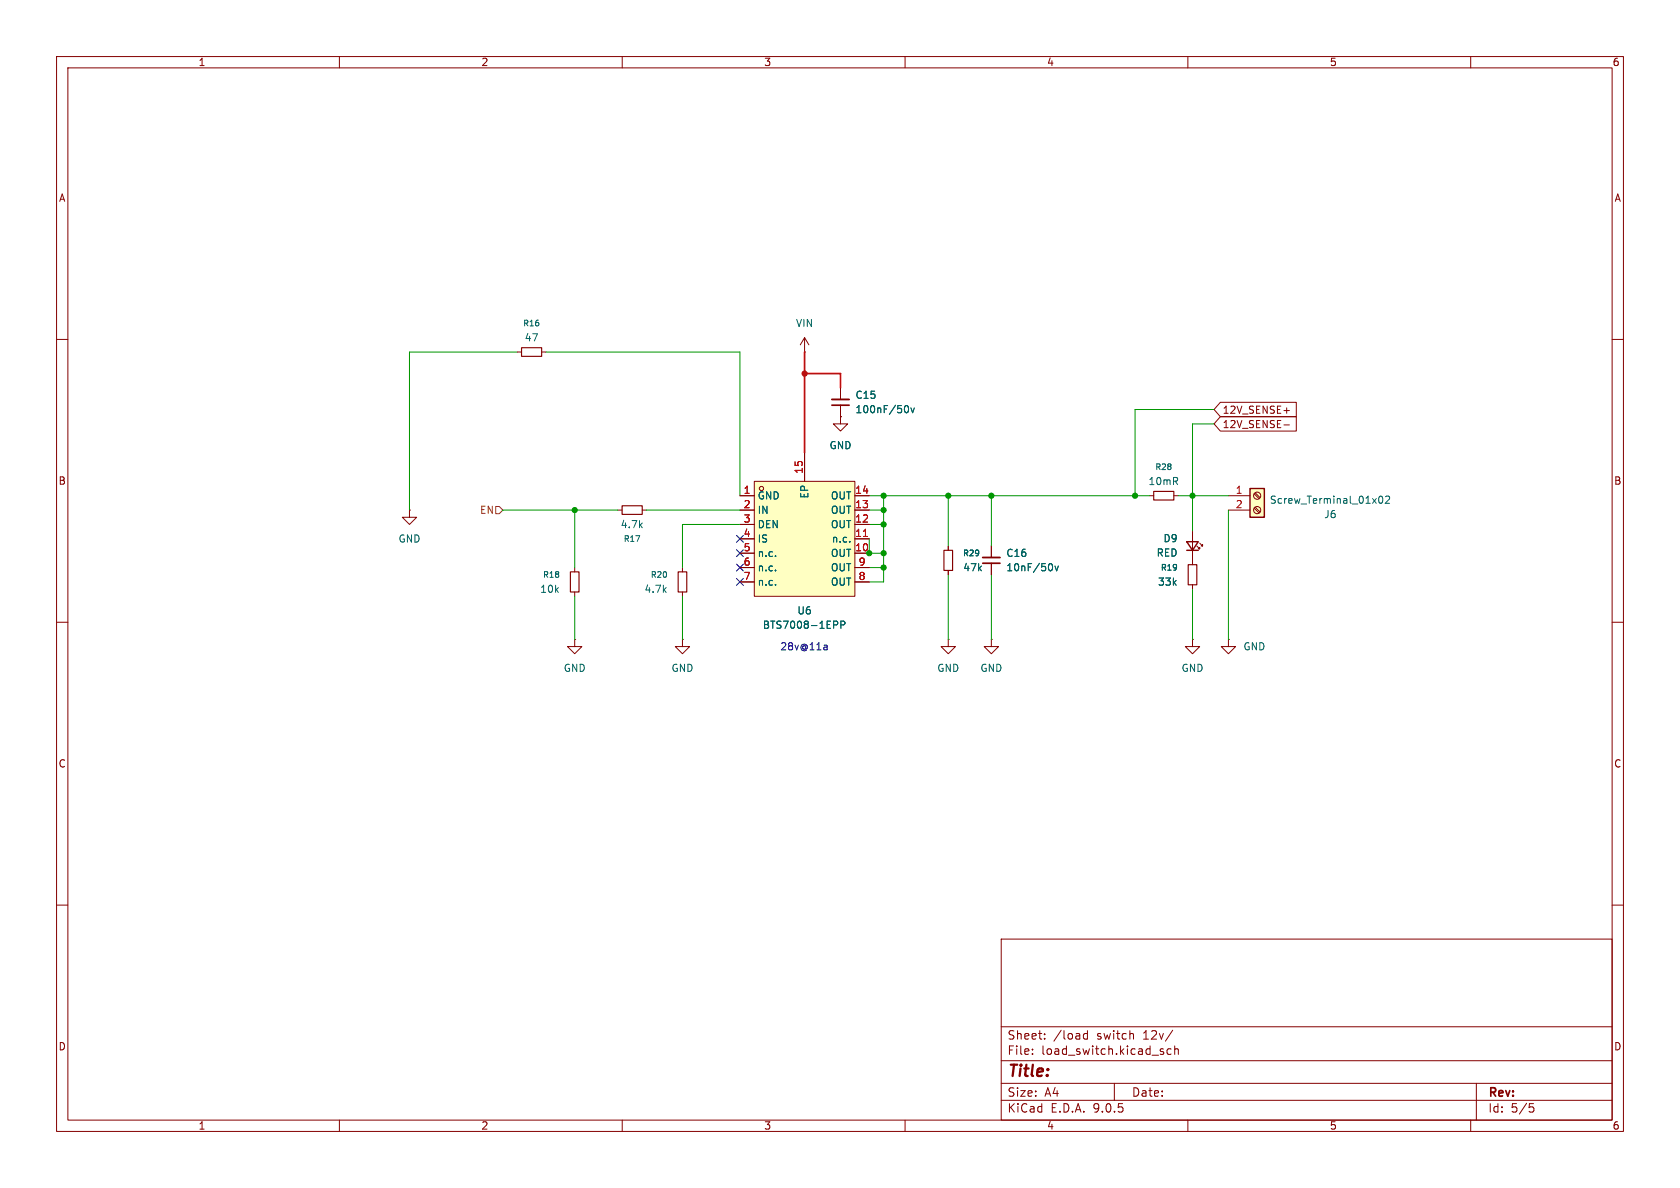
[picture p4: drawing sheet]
<svg xmlns="http://www.w3.org/2000/svg" width="297mm" height="210mm" viewBox="0 0 297 210" stroke-linecap="round" stroke-linejoin="round" font-family="sans-serif">
<g fill="none" stroke="#840000" stroke-width=".18">
<path d="M10 10h277v190h-277zM12 12h273v186h-273zM60 10v2M110 10v2M160 10v2M210 10v2M260 10v2M142.2 59.7l-.7 1.3M142.2 59.7l.8 1.3M142.2 59.7v2.5M10 60h2M91.4 62.2h.8"/>
<path d="M95.8 62.2h.7M142.2 62.2h.1M148.6 73.7v1.2h-1.3l1.3 1.3 1.3-1.3h-1.3M148.6 73.7h.1M148.6 68.6v2M148.6 71.6v2.1M285 60h2M72.4 90.2v1.2h1.3l-1.3 1.3-1.3-1.3h1.3M72.4 90.2h.1M109.2 90.2h.8M113.5 90.2h.8M210.8 94v5.8"/>
<path d="M211.6 96.5l.5 .5v-.2v.2h-.3M212.1 96l.5 .5v-.2v.2h-.3M10 110h2M101.6 113v1.3h-1.3l1.3 1.3 1.3-1.3h-1.3M101.6 113h.1M101.6 100.3v.8M101.6 104.6v.8M120.6 113v1.3h-1.2l1.2 1.3 1.3-1.3h-1.3M120.6 113h.1M120.6 100.3v.8M120.6 104.6v.8M210.8 113v1.3h-1.3l1.3 1.3 1.3-1.3h-1.3"/>
<path d="M210.8 113h.1M210.8 103.4v.7M217.2 113v1.3h-1.3l1.3 1.3 1.2-1.3h-1.2M217.2 113h.1M285 110h2M10 160h2M177 166h108v32h-108zM285 160h2M60 198v2M110 198v2M160 198v2M177 194.5h108"/>
<path d="M177 191.5h108M177 187.5h108M177 181.5h108M182.5 186.3v.1M182.5 185.5v.1M184.7 183.6v.1M184.7 182.8v.1M192.2 182.2v1.5M192.2 182.8l-.4-.1-.3 .3v.4l.2 .2h.5M197 191.5v3M200.3 182.8l.1 .9M205.3 185.9l.4 .1v.2l-.2 .2h-.3"/>
<path d="M205.3 185.4l.4 .1M207 185.5l-.4-.1-.3 .3v.4l.2 .2h.5M207.3 182.1l-1.3 2M207.7 185.5l.2-.1 .3 .1 .1 .9M207.7 184.9v1.5M210 198v2M260 198v2M261 191.5v6.5M270.4 195.1h.7M270.5 195.7h.4l.3 .3-.2 .5-.5 .1"/>
</g>
<path d="M92.2 61.5h3.6v1.5h-3.6zM110 89.4h3.5v1.5h-3.5zM210.1 99.8h1.5v3.6h-1.5zM100.8 101.1h1.6v3.5h-1.6zM119.9 101.1h1.5v3.5h-1.5z" fill="none" stroke="#840000" stroke-width=".2"/>
<path d="M147.1 71.6h3" fill="none" stroke="#840000" stroke-width=".3"/>
<path d="M147.1 70.6h3" fill="none" stroke="#840000" stroke-width=".33"/>
<path d="M160.1 71.8l.1-.1a.68 .68 0 0 1 .4 .6 .68 .68 0 0 1-.4 .7l-.1-.1M161 72.1l.3 .9 .3-.9" fill="none" stroke="#006464" stroke-width=".18"/>
<path d="M209.8 95.8h2l-1 1.5zM209.8 97.3h2" fill="none" stroke="#840000" stroke-width=".25"/>
<path d="M221 86.4h2.5v5h-2.5z" fill="#ffffc2"/>
<path d="M221 86.4h2.5v5h-2.5z" fill="none" stroke="#840000" stroke-width=".25"/>
<g fill="none" stroke="#840000" stroke-width=".18">
<path d="M167.6 96.5v.8M175.3 96.5v2.1M175.3 99.6v2M217.2 87.6h3.8M217.2 90.2h3.8M221.7 87.3l.9 .8M221.7 89.8l.9 .9M221.9 87.1l.9 .9M221.9 89.7l.9 .8M167.6 100.8v.8"/>
<circle cx="222.2" cy="90.2" r=".63"/>
<circle cx="222.2" cy="87.6" r=".63"/>
</g>
<path d="M185.8 99.6a.79 .79 0 0 1 0 1.3M243.9 87.8l.1-.1a.68 .68 0 0 1 .5 .6 .68 .68 0 0 1-.5 .7l-.1-.1-.2-.4zM244.9 87.8l.5-.1 .3 .4-.8 .9h.8M186.5 100.1l.3 .8 .3-.8" fill="none" stroke="#006464" stroke-width=".18"/>
<path d="M173.7 99.6h3.1" fill="none" stroke="#840000" stroke-width=".3"/>
<path d="M173.7 98.6h3.1" fill="none" stroke="#840000" stroke-width=".33"/>
<path d="M166.9 97.3h1.5v3.5h-1.5z" fill="none" stroke="#840000" stroke-width=".2"/>
<path d="M133.3 85.1h17.8v20.3h-17.8z" fill="#ffffc2"/>
<g fill="none" stroke="#840000" stroke-width=".18">
<path d="M148.6 73.7h.1M148.6 68.6v2M148.6 71.6v2.1M215.7 73.7h13.5v2.5h-13.5l-1.1-1.3zM215.7 71.1h13.5v2.6h-13.5l-1.1-1.3zM227 75.1h1M227 72.6h1M130.8 87.6h2.5M130.8 90.2h2.5M130.8 92.7h2.5M130.8 95.3h2.5M130.8 97.8h2.5"/>
<path d="M133.3 85.1h17.8v20.3h-17.8zM142.2 80v5.1M151.1 87.6h2.6M151.1 90.2h2.6M151.1 92.7h2.6M151.1 95.3h2.6M151.1 97.8h2.6M167.6 96.5v.8M175.3 96.5v2.1M175.3 99.6v2M203.2 87.6h.8M207.5 87.6h.8"/>
<path d="M210.8 94v1.8M210.8 97.3v2.5M130.8 100.3h2.5M130.8 102.9h2.5M151.1 100.3h2.6M151.1 102.9h2.6M167.6 113v1.3h-1.2l1.2 1.3 1.3-1.3h-1.3M167.6 113h.1M167.6 100.8v.8M175.3 113v1.3h-1.3l1.3 1.3 1.2-1.3h-1.2M175.3 113h.1M210.8 103.4v.7"/>
<circle cx="134.6" cy="86.4" r=".38"/>
</g>
<path d="M152.6 94.8h.8" fill="none" stroke="#a90000" stroke-width=".18"/>
<path d="M160.1 71.8l.1-.1a.68 .68 0 0 1 .4 .6 .68 .68 0 0 1-.4 .7l-.1-.1M161 72.1l.3 .9 .3-.9M185.8 99.6a.79 .79 0 0 1 0 1.3M147.4 109.8h.5l.2 .2-.1 .4-.6 .1M148.7 110.5l.6-.1 .1-.2-.1-.3-.6-.1v1.3M186.5 100.1l.3 .8 .3-.8" fill="none" stroke="#006464" stroke-width=".18"/>
<path d="M204 86.9h3.5v1.5h-3.5z" fill="none" stroke="#840000" stroke-width=".2"/>
<path d="M87.6 89.5h.7l.6 .7-.6 .6h-.7z" fill="none" stroke="#725600" stroke-width=".18"/>
<g fill="none" stroke="#009600" stroke-width=".18">
<path d="M91.4 62.2h-19v28M96.5 62.2h34.3v25.4M214.6 74.9h-3.8v19.1M214.6 72.4h-13.9v15.2M88.9 90.2h20.3M101.6 90.2v10.1M114.3 90.2h16.5M130.8 92.7h-10.2v7.6M153.7 87.6h49.5M153.7 90.2h2.5M153.7 92.7h2.5M153.7 95.3v2.5h2.5"/>
<path d="M156.2 87.6v15.3h-2.5M167.6 87.6v8.9M175.3 87.6v8.9M208.3 87.6h8.9M217.2 90.2v22.8M101.6 105.4v7.6M120.6 105.4v7.6M153.7 100.3h2.5M167.6 101.6v11.4M175.3 101.6v11.4M210.8 104.1v8.9"/>
</g>
<path d="M142.2 62.2v17.8M142.2 66h6.4v2.6" fill="none" stroke="#f00" stroke-width=".3"/>
<path d="M130.2 94.6l1.2 1.3M130.2 99.7l1.2 1.2M130.2 97.2l1.2 1.2M131.4 94.6l-1.2 1.3M131.4 99.7l-1.2 1.2M131.4 97.2l-1.2 1.2M130.2 102.3l1.2 1.2M131.4 102.3l-1.2 1.2" fill="none" stroke="#000084" stroke-width=".18"/>
<path d="M145.8 114h.2l.2 .2v.7M146.2 114.8l-.4 .1M146.2 114.3l-.4 .1" fill="none" stroke="#0000c2" stroke-width=".18"/>
<g fill="#009600" stroke="#009600" stroke-width=".18">
<circle cx="153.7" cy="97.8" r=".46"/>
<circle cx="101.6" cy="90.2" r=".46"/>
<circle cx="167.6" cy="87.6" r=".46"/>
<circle cx="156.2" cy="87.6" r=".46"/>
<circle cx="200.7" cy="87.6" r=".46"/>
<circle cx="156.2" cy="97.8" r=".46"/>
<circle cx="156.2" cy="100.3" r=".46"/>
<circle cx="156.2" cy="92.7" r=".46"/>
<circle cx="156.2" cy="90.2" r=".46"/>
<circle cx="175.3" cy="87.6" r=".46"/>
<circle cx="210.8" cy="87.6" r=".46"/>
</g>
<circle cx="142.2" cy="66" r=".46" fill="#f00" stroke="#f00" stroke-width=".18"/>
<text font-size="2.8" fill="#840000" x="178" y="190.9">Title:</text>
<g font-size="2.1" fill="#840000">
<text x="178" y="184">Sheet:</text>
<text x="186.2" y="184">/load</text>
<text x="194" y="184">switch</text>
<text x="202.3" y="184">12v/</text>
<text x="178" y="186.7">File:</text>
<text x="184.1" y="186.7">load_switch.kicad_sch</text>
<text x="178" y="196.9">KiCad</text>
<text x="178" y="194.1">Size:</text>
<text x="184.7" y="194.1">A4</text>
<text x="185.7" y="196.9">E.D.A.</text>
<text x="193.3" y="196.9">9.0.5</text>
<text x="200" y="194.1">Date:</text>
<text x="263" y="194.3">Rev:</text>
<text x="263" y="196.9">Id:</text>
<text x="267.1" y="196.9">5/5</text>
</g>
<g font-size="1.8" fill="#840000">
<text x="35" y="11.9">1</text>
<text x="85" y="11.9">2</text>
<text x="135" y="11.9">3</text>
<text x="185" y="11.9">4</text>
<text x="235" y="11.9">5</text>
<text x="285" y="11.9">6</text>
<text x="10.3" y="35.9">A</text>
<text x="285.3" y="35.9">A</text>
<text x="216.1" y="75.9">12V_SENSE-</text>
<text x="216.1" y="73.3">12V_SENSE+</text>
<text x="10.3" y="85.9">B</text>
<text x="285.3" y="85.9">B</text>
<text x="10.3" y="135.9">C</text>
<text x="285.3" y="135.9">C</text>
<text x="10.3" y="185.9">D</text>
<text x="285.3" y="185.9">D</text>
<text x="35" y="199.9">1</text>
<text x="85" y="199.9">2</text>
<text x="135" y="199.9">3</text>
<text x="185" y="199.9">4</text>
<text x="235" y="199.9">5</text>
<text x="285" y="199.9">6</text>
</g>
<g font-size="1.8" fill="#006464">
<text x="140.6" y="58">VIN</text>
<text x="92.7" y="60.6">47</text>
<text x="151.1" y="70.7">C15</text>
<text x="151.1" y="73.2">100nF/50v</text>
<text x="146.6" y="79.6">GND</text>
<text x="133.9" y="88.5">GND</text>
<text x="143.1" y="88.2" transform="rotate(-90 143.1 88.2)">EP</text>
<text x="146.8" y="88.5">OUT</text>
<text x="202.9" y="86">10mR</text>
<text x="224.4" y="89.3">Screw_Terminal_01x02</text>
<text x="109.6" y="93.6">4.7k</text>
<text x="133.9" y="91">IN</text>
<text x="133.9" y="93.6">DEN</text>
<text x="146.8" y="91">OUT</text>
<text x="146.8" y="93.6">OUT</text>
<text x="234" y="91.8">J6</text>
<text x="70.4" y="96.1">GND</text>
<text x="133.9" y="96.1">IS</text>
<text x="133.9" y="98.7">n.c.</text>
<text x="133.9" y="101.2">n.c.</text>
<text x="146.8" y="98.7">OUT</text>
<text x="146.8" y="101.2">OUT</text>
<text x="147" y="96.1">n.c.</text>
<text x="170.2" y="101.2">47k</text>
<text x="177.8" y="101.2">10nF/50v</text>
<text x="177.8" y="98.6">C16</text>
<text x="204.4" y="98.6">RED</text>
<text x="205.6" y="96">D9</text>
<text x="95.4" y="105">10k</text>
<text x="113.8" y="105">4.7k</text>
<text x="133.9" y="103.7">n.c.</text>
<text x="146.8" y="103.7">OUT</text>
<text x="204.6" y="103.7">33k</text>
<text x="134.8" y="111.4">BTS7008-1EPP</text>
<text x="140.9" y="108.8">U6</text>
<text x="99.6" y="119">GND</text>
<text x="118.6" y="119">GND</text>
<text x="165.6" y="119">GND</text>
<text x="173.2" y="119">GND</text>
<text x="208.8" y="119">GND</text>
<text x="219.7" y="115.2">GND</text>
</g>
<g font-size="1.8" fill="#a90000">
<text x="142" y="83.9" transform="rotate(-90 142 83.9)">15</text>
<text x="131.4" y="87.4">1</text>
<text x="131.4" y="89.9">2</text>
<text x="151.1" y="87.4">14</text>
<text x="151.1" y="89.9">13</text>
<text x="218.4" y="87.4">1</text>
<text x="218.4" y="89.9">2</text>
<text x="131.4" y="92.5">3</text>
<text x="131.4" y="95">4</text>
<text x="151.1" y="92.5">12</text>
<text x="151.1" y="95">11</text>
<text x="131.4" y="97.5">5</text>
<text x="131.4" y="100.1">6</text>
<text x="151.1" y="97.5">10</text>
<text x="151.7" y="100.1">9</text>
<text x="131.4" y="102.6">7</text>
<text x="151.7" y="102.6">8</text>
</g>
<text font-size="1.8" fill="#725600" x="84.8" y="91">EN</text>
<text font-size="1.8" fill="#0000c2" x="137.8" y="115.2">28v@11a</text>
<g font-size="1.4" fill="#006464">
<text x="92.4" y="57.9">R16</text>
<text x="204.1" y="83.3">R28</text>
<text x="110.2" y="96">R17</text>
<text x="170.1" y="98.5">R29</text>
<text x="205.1" y="101.1">R19</text>
<text x="95.9" y="102.3">R18</text>
<text x="114.9" y="102.3">R20</text>
</g>
</svg>
